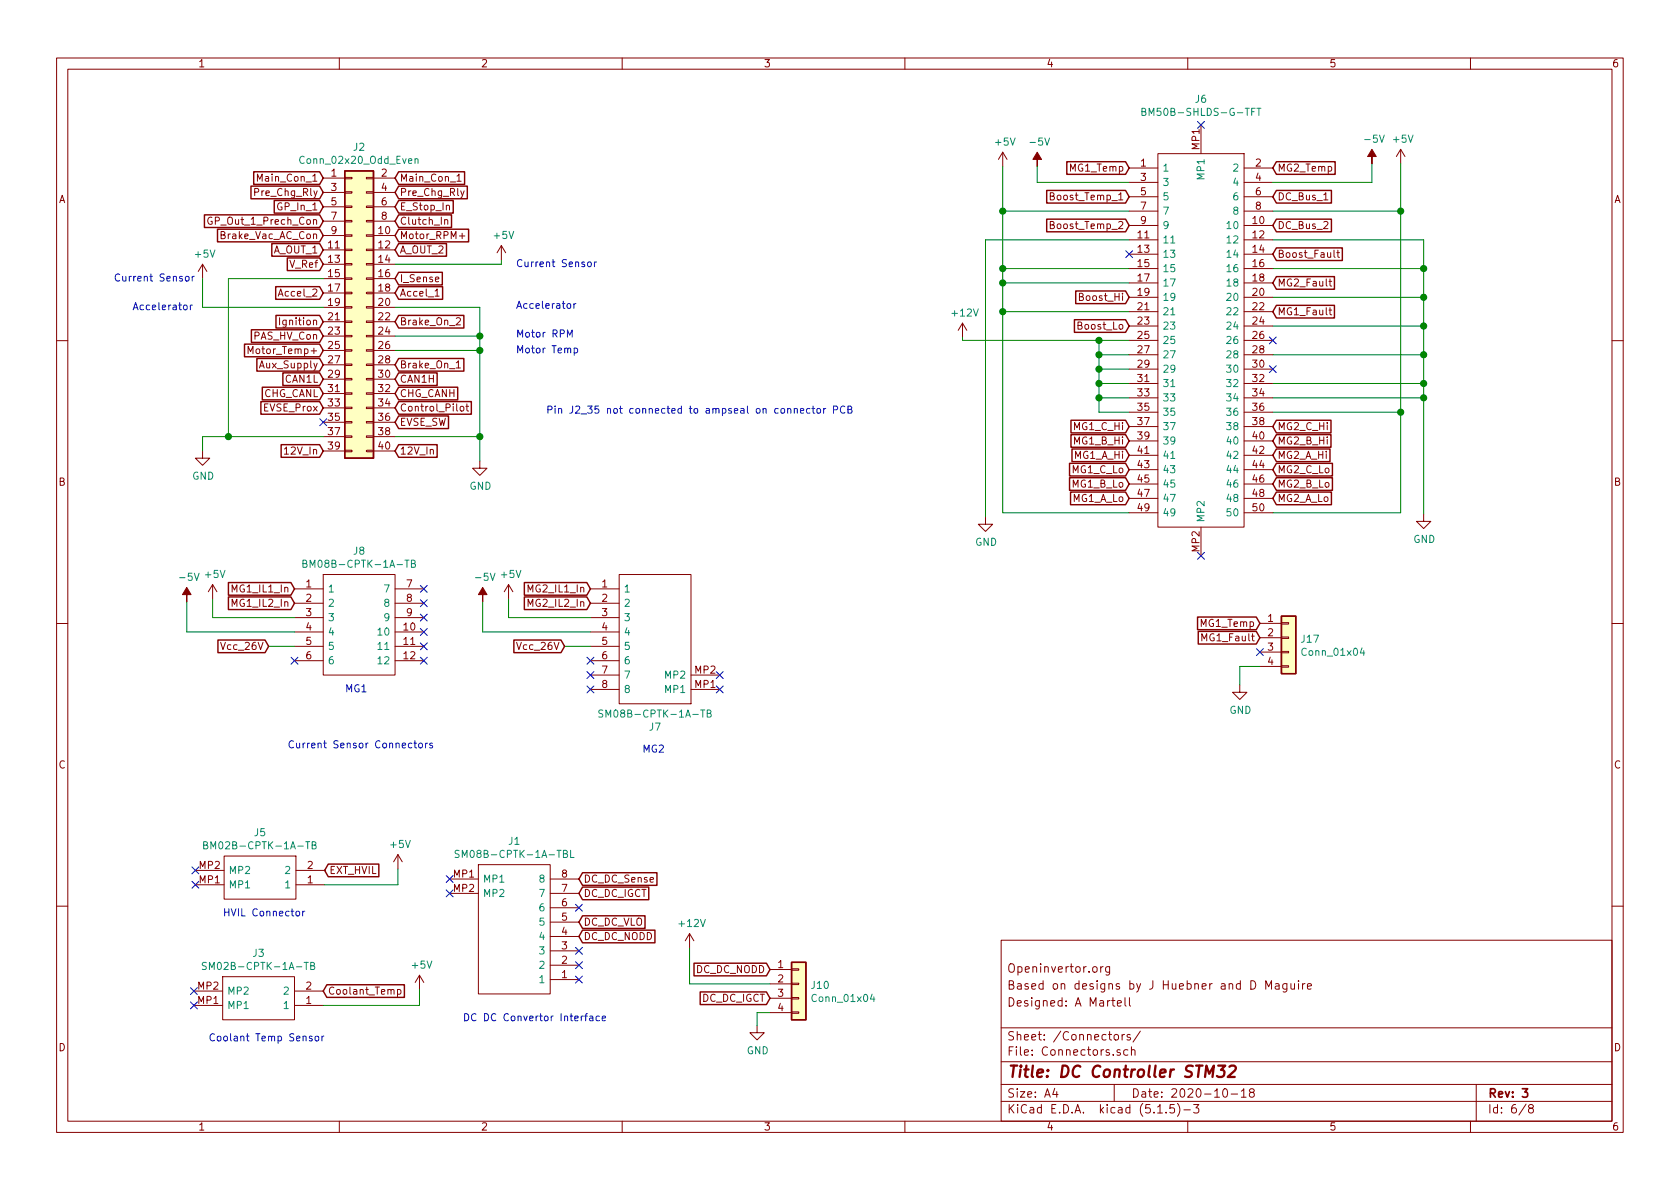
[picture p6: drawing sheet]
EESchema Schematic File Version 4
EELAYER 30 0
EELAYER END
$Descr A4 11693 8268
encoding utf-8
Sheet 6 8
Title "DC Controller STM32"
Date "2020-10-18"
Rev "3"
Comp ""
Comment1 "Designed: A Martell"
Comment2 "Based on designs by J Huebner and D Maguire"
Comment3 "Openinvertor.org"
Comment4 ""
$EndDescr
Text GLabel 2250 2230 0    50   Input ~ 0
Ignition
Text GLabel 2750 1730 2    50   Input ~ 0
A_OUT_2
Text GLabel 2250 1730 0    50   Input ~ 0
A_OUT_1
Text GLabel 2750 2730 2    50   Input ~ 0
CHG_CANH
Text GLabel 2250 2630 0    50   Input ~ 0
CAN1L
Text GLabel 2750 2630 2    50   Input ~ 0
CAN1H
$Comp
L Connector_Generic:Conn_02x20_Odd_Even J2
U 1 1
P 2450 2130
F 0 "J2" H 2500 3247 50  0000 C CNN
F 1 "Conn_02x20_Odd_Even" H 2500 3156 50  0000 C CNN
F 2 "Connector_IDC:IDC-Header_2x20_P2.54mm_Horizontal" H 2450 2130 50  0001 C CNN
F 3 "~" H 2450 2130 50  0001 C CNN
	1    2450 2130
	1    0    0    -1  
$EndComp
Text GLabel 2250 1230 0    50   Input ~ 0
Main_Con_1
Text GLabel 2750 1230 2    50   Input ~ 0
Main_Con_1
Text GLabel 2250 1330 0    50   Input ~ 0
Pre_Chg_Rly
Text GLabel 2750 1330 2    50   Input ~ 0
Pre_Chg_Rly
Text GLabel 2250 1430 0    50   Input ~ 0
GP_In_1
Text GLabel 2250 1530 0    50   Input ~ 0
GP_Out_1_Prech_Con
Text GLabel 2750 1530 2    50   Input ~ 0
Clutch_In
Text GLabel 2250 1630 0    50   Input ~ 0
Brake_Vac_AC_Con
Text GLabel 2750 1630 2    50   Input ~ 0
Motor_RPM+
Text GLabel 2250 1830 0    50   Input ~ 0
V_Ref
$Comp
L power:GND #PWR?
U 1 1
P 1410 3130
AR Path="/5F07E087" Ref="#PWR?"  Part="1" 
AR Path="/5EDFAF50/5F07E087" Ref="#PWR0133"  Part="1" 
F 0 "#PWR0133" H 1410 2880 50  0001 C CNN
F 1 "GND" H 1415 2957 50  0000 C CNN
F 2 "" H 1410 3130 50  0001 C CNN
F 3 "" H 1410 3130 50  0001 C CNN
	1    1410 3130
	1    0    0    -1  
$EndComp
$Comp
L power:+5V #PWR?
U 1 1
P 3490 1800
AR Path="/5F07E422" Ref="#PWR?"  Part="1" 
AR Path="/5EDFAF50/5F07E422" Ref="#PWR0134"  Part="1" 
F 0 "#PWR0134" H 3490 1650 50  0001 C CNN
F 1 "+5V" H 3505 1973 50  0000 C CNN
F 2 "" H 3490 1800 50  0001 C CNN
F 3 "" H 3490 1800 50  0001 C CNN
	1    3490 1800
	1    0    0    -1  
$EndComp
Wire Wire Line
	2750 1830 3490 1830
Wire Wire Line
	3490 1830 3490 1800
Wire Wire Line
	1590 1930 2250 1930
Text GLabel 2750 1930 2    50   Input ~ 0
I_Sense
Text GLabel 2250 2030 0    50   Input ~ 0
Accel_2
Text GLabel 2750 2030 2    50   Input ~ 0
Accel_1
$Comp
L power:+5V #PWR?
U 1 1
P 1410 1930
AR Path="/5F08A4D1" Ref="#PWR?"  Part="1" 
AR Path="/5EDFAF50/5F08A4D1" Ref="#PWR0135"  Part="1" 
F 0 "#PWR0135" H 1410 1780 50  0001 C CNN
F 1 "+5V" H 1425 2103 50  0000 C CNN
F 2 "" H 1410 1930 50  0001 C CNN
F 3 "" H 1410 1930 50  0001 C CNN
	1    1410 1930
	1    0    0    -1  
$EndComp
Wire Wire Line
	2250 2130 1410 2130
$Comp
L power:GND #PWR?
U 1 1
P 3340 3200
AR Path="/5F08FB6F" Ref="#PWR?"  Part="1" 
AR Path="/5EDFAF50/5F08FB6F" Ref="#PWR0136"  Part="1" 
F 0 "#PWR0136" H 3340 2950 50  0001 C CNN
F 1 "GND" H 3345 3027 50  0000 C CNN
F 2 "" H 3340 3200 50  0001 C CNN
F 3 "" H 3340 3200 50  0001 C CNN
	1    3340 3200
	1    0    0    -1  
$EndComp
Wire Wire Line
	2750 2130 3340 2130
Text GLabel 2750 2230 2    50   Input ~ 0
Brake_On_2
Text GLabel 2250 2330 0    50   Input ~ 0
PAS_HV_Con
Wire Wire Line
	2750 2330 3340 2330
Text GLabel 2250 2430 0    50   Input ~ 0
Motor_Temp+
Wire Wire Line
	2750 2430 3340 2430
Wire Wire Line
	3340 2130 3340 2330
Connection ~ 3340 2330
Wire Wire Line
	3340 2330 3340 2430
Text GLabel 2250 2530 0    50   Input ~ 0
Aux_Supply
Text GLabel 2750 2530 2    50   Input ~ 0
Brake_On_1
Connection ~ 3340 2430
Wire Wire Line
	3340 3030 2750 3030
Text GLabel 2250 3130 0    50   Input ~ 0
12V_In
Text GLabel 2750 3130 2    50   Input ~ 0
12V_In
Wire Wire Line
	1410 3030 1410 3130
Wire Wire Line
	1410 3030 1590 3030
Wire Wire Line
	1590 1930 1590 3030
Connection ~ 1590 3030
Wire Wire Line
	1590 3030 2250 3030
Wire Wire Line
	1410 1930 1410 2130
Wire Wire Line
	3340 3200 3340 3030
Connection ~ 3340 3030
Text Notes 3590 1860 0    50   ~ 0
Current Sensor
Text Notes 790  1960 0    50   ~ 0
Current Sensor
Text Notes 920  2160 0    50   ~ 0
Accelerator
Text Notes 3590 2150 0    50   ~ 0
Accelerator
Text Notes 3590 2350 0    50   ~ 0
Motor RPM
Text Notes 3590 2460 0    50   ~ 0
Motor Temp
Wire Wire Line
	3340 2430 3340 3030
NoConn ~ 8360 860 
NoConn ~ 8360 3860
Text GLabel 7860 1160 0    50   Input ~ 0
MG1_Temp
Text GLabel 8860 1160 2    50   Input ~ 0
MG2_Temp
$Comp
L power:-5V #PWR0124
U 1 1
P 7220 1150
F 0 "#PWR0124" H 7220 1250 50  0001 C CNN
F 1 "-5V" H 7235 1323 50  0000 C CNN
F 2 "" H 7220 1150 50  0001 C CNN
F 3 "" H 7220 1150 50  0001 C CNN
	1    7220 1150
	1    0    0    -1  
$EndComp
Wire Wire Line
	7860 1260 7220 1260
Wire Wire Line
	7220 1260 7220 1150
$Comp
L power:-5V #PWR0126
U 1 1
P 9550 1130
F 0 "#PWR0126" H 9550 1230 50  0001 C CNN
F 1 "-5V" H 9565 1303 50  0000 C CNN
F 2 "" H 9550 1130 50  0001 C CNN
F 3 "" H 9550 1130 50  0001 C CNN
	1    9550 1130
	1    0    0    -1  
$EndComp
Wire Wire Line
	8860 1260 9550 1260
Wire Wire Line
	9550 1260 9550 1130
Text GLabel 7860 1360 0    50   Input ~ 0
Boost_Temp_1
Text GLabel 8860 1360 2    50   Input ~ 0
DC_Bus_1
$Comp
L power:+5V #PWR?
U 1 1
P 6980 1150
AR Path="/5F15AFF4" Ref="#PWR?"  Part="1" 
AR Path="/5EDFAF50/5F15AFF4" Ref="#PWR0139"  Part="1" 
F 0 "#PWR0139" H 6980 1000 50  0001 C CNN
F 1 "+5V" H 6995 1323 50  0000 C CNN
F 2 "" H 6980 1150 50  0001 C CNN
F 3 "" H 6980 1150 50  0001 C CNN
	1    6980 1150
	1    0    0    -1  
$EndComp
$Comp
L power:+5V #PWR?
U 1 1
P 9750 1130
AR Path="/5F15B72D" Ref="#PWR?"  Part="1" 
AR Path="/5EDFAF50/5F15B72D" Ref="#PWR0140"  Part="1" 
F 0 "#PWR0140" H 9750 980 50  0001 C CNN
F 1 "+5V" H 9765 1303 50  0000 C CNN
F 2 "" H 9750 1130 50  0001 C CNN
F 3 "" H 9750 1130 50  0001 C CNN
	1    9750 1130
	1    0    0    -1  
$EndComp
Wire Wire Line
	7860 1460 6980 1460
Wire Wire Line
	6980 1460 6980 1150
Wire Wire Line
	8860 1460 9750 1460
Wire Wire Line
	9750 1460 9750 1130
Text GLabel 7860 1560 0    50   Input ~ 0
Boost_Temp_2
Text GLabel 8860 1560 2    50   Input ~ 0
DC_Bus_2
$Comp
L power:GND #PWR?
U 1 1
P 6860 3590
AR Path="/5F16C111" Ref="#PWR?"  Part="1" 
AR Path="/5EDFAF50/5F16C111" Ref="#PWR0141"  Part="1" 
F 0 "#PWR0141" H 6860 3340 50  0001 C CNN
F 1 "GND" H 6865 3417 50  0000 C CNN
F 2 "" H 6860 3590 50  0001 C CNN
F 3 "" H 6860 3590 50  0001 C CNN
	1    6860 3590
	1    0    0    -1  
$EndComp
$Comp
L power:GND #PWR?
U 1 1
P 9910 3570
AR Path="/5F16C737" Ref="#PWR?"  Part="1" 
AR Path="/5EDFAF50/5F16C737" Ref="#PWR0142"  Part="1" 
F 0 "#PWR0142" H 9910 3320 50  0001 C CNN
F 1 "GND" H 9915 3397 50  0000 C CNN
F 2 "" H 9910 3570 50  0001 C CNN
F 3 "" H 9910 3570 50  0001 C CNN
	1    9910 3570
	1    0    0    -1  
$EndComp
Wire Wire Line
	7860 1660 6860 1660
Wire Wire Line
	6860 1660 6860 3590
Wire Wire Line
	8860 1660 9910 1660
Wire Wire Line
	9910 1660 9910 1860
NoConn ~ 7860 1760
Text GLabel 8860 1760 2    50   Input ~ 0
Boost_Fault
Wire Wire Line
	7860 1860 6980 1860
Wire Wire Line
	6980 1860 6980 1460
Connection ~ 6980 1460
Wire Wire Line
	8860 1860 9910 1860
Connection ~ 9910 1860
Wire Wire Line
	9910 1860 9910 2060
Connection ~ 6980 1860
Text GLabel 8860 1960 2    50   Input ~ 0
MG2_Fault
Text GLabel 7860 2060 0    50   Input ~ 0
Boost_Hi
Wire Wire Line
	8860 2060 9910 2060
Connection ~ 9910 2060
Wire Wire Line
	9910 2060 9910 2260
Wire Wire Line
	7860 2160 6980 2160
Text GLabel 8860 2160 2    50   Input ~ 0
MG1_Fault
Text GLabel 7860 2260 0    50   Input ~ 0
Boost_Lo
Wire Wire Line
	8860 2260 9910 2260
Connection ~ 9910 2260
Wire Wire Line
	9910 2260 9910 2460
$Comp
L power:+12V #PWR?
U 1 1
P 6700 2340
AR Path="/5F1B2E89" Ref="#PWR?"  Part="1" 
AR Path="/5EDFAF50/5F1B2E89" Ref="#PWR0143"  Part="1" 
F 0 "#PWR0143" H 6700 2190 50  0001 C CNN
F 1 "+12V" H 6715 2513 50  0000 C CNN
F 2 "" H 6700 2340 50  0001 C CNN
F 3 "" H 6700 2340 50  0001 C CNN
	1    6700 2340
	1    0    0    -1  
$EndComp
Wire Wire Line
	7860 2360 7650 2360
Wire Wire Line
	6700 2360 6700 2340
NoConn ~ 8860 2360
Connection ~ 7650 2360
Wire Wire Line
	7650 2360 6700 2360
Wire Wire Line
	8860 2460 9910 2460
Connection ~ 9910 2460
Wire Wire Line
	9910 2460 9910 2660
Wire Wire Line
	7860 2560 7650 2560
Wire Wire Line
	7650 2360 7650 2460
Wire Wire Line
	7860 2460 7650 2460
Connection ~ 7650 2460
Wire Wire Line
	7650 2460 7650 2560
NoConn ~ 8860 2560
Wire Wire Line
	7860 2660 7650 2660
Wire Wire Line
	7650 2660 7650 2560
Connection ~ 7650 2560
Connection ~ 9910 2660
Wire Wire Line
	9910 2660 9910 2760
Wire Wire Line
	7860 2760 7650 2760
Wire Wire Line
	7650 2760 7650 2660
Connection ~ 7650 2660
Connection ~ 9910 2760
Wire Wire Line
	8860 2760 9910 2760
Wire Wire Line
	8860 2660 9910 2660
Wire Wire Line
	7860 2860 7650 2860
Wire Wire Line
	7650 2860 7650 2760
Connection ~ 7650 2760
Text GLabel 7860 2960 0    50   Input ~ 0
MG1_C_Hi
Text GLabel 8860 2960 2    50   Input ~ 0
MG2_C_Hi
Text GLabel 7860 3060 0    50   Input ~ 0
MG1_B_Hi
Text GLabel 8860 3060 2    50   Input ~ 0
MG2_B_Hi
Text GLabel 7860 3160 0    50   Input ~ 0
MG1_A_Hi
Text GLabel 8860 3160 2    50   Input ~ 0
MG2_A_Hi
Text GLabel 7860 3260 0    50   Input ~ 0
MG1_C_Lo
Text GLabel 7860 3360 0    50   Input ~ 0
MG1_B_Lo
Text GLabel 7860 3460 0    50   Input ~ 0
MG1_A_Lo
Text GLabel 8860 3260 2    50   Input ~ 0
MG2_C_Lo
Text GLabel 8860 3360 2    50   Input ~ 0
MG2_B_Lo
Text GLabel 8860 3460 2    50   Input ~ 0
MG2_A_Lo
Wire Wire Line
	6980 2160 6980 3560
Wire Wire Line
	6980 3560 7860 3560
Connection ~ 6980 2160
Wire Wire Line
	8860 3560 9750 3560
Wire Wire Line
	9750 3560 9750 2860
Connection ~ 9750 1460
Wire Wire Line
	9910 2760 9910 3570
Wire Wire Line
	8860 2860 9750 2860
Connection ~ 9750 2860
Wire Wire Line
	9750 2860 9750 1460
Wire Wire Line
	6980 1860 6980 1960
Wire Wire Line
	7860 1960 6980 1960
Connection ~ 6980 1960
Wire Wire Line
	6980 1960 6980 2160
Text Notes 3220 7110 0    50   ~ 0
DC DC Convertor Interface
Text GLabel 4030 6510 2    50   Input ~ 0
DC_DC_NODD
Text GLabel 4030 6410 2    50   Input ~ 0
DC_DC_VLO
Text GLabel 4030 6210 2    50   Input ~ 0
DC_DC_IGCT
Text GLabel 4030 6110 2    50   Input ~ 0
DC_DC_Sense
$Comp
L SamacSys_Parts:SM08B-CPTK-1A-TBL J1
U 1 1
P 3130 6110
F 0 "J1" H 3580 6375 50  0000 C CNN
F 1 "SM08B-CPTK-1A-TBL" H 3580 6284 50  0000 C CNN
F 2 "SamacSys_Parts:SM08BCPTK1ATBL" H 3880 6210 50  0001 L CNN
F 3 "http://www.jst-mfg.com/product/pdf/eng/eCPT.pdf" H 3880 6110 50  0001 L CNN
F 4 "Automotive Connectors SIDE ENTRY CPT HDR 2.0MM PITCH" H 3880 6010 50  0001 L CNN "Description"
F 5 "9.3" H 3880 5910 50  0001 L CNN "Height"
F 6 "306-SM08B-CPTK-1ATBL" H 3880 5810 50  0001 L CNN "Mouser Part Number"
F 7 "https://www.mouser.co.uk/ProductDetail/JST-Automotive/SM08B-CPTK-1A-TBL?qs=XoGB3caz5%2FYptClYcBhvSw%3D%3D" H 3880 5710 50  0001 L CNN "Mouser Price/Stock"
F 8 "JST (JAPAN SOLDERLESS TERMINALS)" H 3880 5610 50  0001 L CNN "Manufacturer_Name"
F 9 "SM08B-CPTK-1A-TBL" H 3880 5510 50  0001 L CNN "Manufacturer_Part_Number"
	1    3130 6110
	1    0    0    -1  
$EndComp
NoConn ~ 3130 6110
NoConn ~ 3130 6210
NoConn ~ 4030 6610
NoConn ~ 4030 6710
NoConn ~ 4030 6810
NoConn ~ 4030 6310
$Comp
L SamacSys_Parts:SM08B-CPTK-1A-TBL J7
U 1 1
P 5010 4790
F 0 "J7" H 5460 5055 50  0000 C CNN
F 1 "SM08B-CPTK-1A-TB" H 5460 4964 50  0000 C CNN
F 2 "SamacSys_Parts:SM08BCPTK1ATBL_odd_even" H 5760 4890 50  0001 L CNN
F 3 "http://www.jst-mfg.com/product/pdf/eng/eCPT.pdf" H 5760 4790 50  0001 L CNN
F 4 "Header Top 8 Double CPT" H 5760 4690 50  0001 L CNN "Description"
F 5 "12" H 5760 4590 50  0001 L CNN "Height"
F 6 "" H 5760 4490 50  0001 L CNN "Mouser Part Number"
F 7 "" H 5760 4390 50  0001 L CNN "Mouser Price/Stock"
F 8 "JST (JAPAN SOLDERLESS TERMINALS)" H 5760 4290 50  0001 L CNN "Manufacturer_Name"
F 9 "SM08B-CPTK-1A-TB" H 5760 4190 50  0001 L CNN "Manufacturer_Part_Number"
	1    5010 4790
	-1   0    0    1   
$EndComp
$Comp
L SamacSys_Parts:SM02B-CPTK-1A-TB J3
U 1 1
P 1350 6890
F 0 "J3" H 1800 7155 50  0000 C CNN
F 1 "SM02B-CPTK-1A-TB" H 1800 7064 50  0000 C CNN
F 2 "Connector_Custom:SM02BCPTK1ATB" H 2100 6990 50  0001 L CNN
F 3 "https://www.jst.co.uk/downloads/series/eCPT_(15-08-31).pdf" H 2100 6890 50  0001 L CNN
F 4 "JST (JAPAN SOLDERLESS TERMINALS) - SM02B-CPTK-1A-TB - CONNECTOR, HEADER, 2POS, 1ROW, 2MM" H 2100 6790 50  0001 L CNN "Description"
F 5 "6.8" H 2100 6690 50  0001 L CNN "Height"
F 6 "306-SM02B-CPTK-1A-TB" H 2100 6590 50  0001 L CNN "Mouser Part Number"
F 7 "https://www.mouser.co.uk/ProductDetail/JST-Automotive/SM02B-CPTK-1A-TB?qs=XoGB3caz5%2FZTJkgXMJqmuw%3D%3D" H 2100 6490 50  0001 L CNN "Mouser Price/Stock"
F 8 "JST (JAPAN SOLDERLESS TERMINALS)" H 2100 6390 50  0001 L CNN "Manufacturer_Name"
F 9 "SM02B-CPTK-1A-TB" H 2100 6290 50  0001 L CNN "Manufacturer_Part_Number"
	1    1350 6890
	1    0    0    -1  
$EndComp
Text Notes 1550 6380 0    50   ~ 0
HVIL Connector
Text Notes 1450 7250 0    50   ~ 0
Coolant Temp Sensor
NoConn ~ 1360 6050
NoConn ~ 1360 6150
NoConn ~ 1350 6890
NoConn ~ 1350 6990
$Comp
L power:+5V #PWR?
U 1 1
P 2770 6040
AR Path="/5F363403" Ref="#PWR?"  Part="1" 
AR Path="/5EDFAF50/5F363403" Ref="#PWR0118"  Part="1" 
F 0 "#PWR0118" H 2770 5890 50  0001 C CNN
F 1 "+5V" H 2785 6213 50  0000 C CNN
F 2 "" H 2770 6040 50  0001 C CNN
F 3 "" H 2770 6040 50  0001 C CNN
	1    2770 6040
	1    0    0    -1  
$EndComp
Wire Wire Line
	2260 6150 2770 6150
Wire Wire Line
	2770 6150 2770 6040
Text GLabel 2260 6050 2    50   Input ~ 0
EXT_HVIL
$Comp
L power:+5V #PWR?
U 1 1
P 2920 6880
AR Path="/5F3781F4" Ref="#PWR?"  Part="1" 
AR Path="/5EDFAF50/5F3781F4" Ref="#PWR0119"  Part="1" 
F 0 "#PWR0119" H 2920 6730 50  0001 C CNN
F 1 "+5V" H 2935 7053 50  0000 C CNN
F 2 "" H 2920 6880 50  0001 C CNN
F 3 "" H 2920 6880 50  0001 C CNN
	1    2920 6880
	1    0    0    -1  
$EndComp
Wire Wire Line
	2250 6990 2920 6990
Wire Wire Line
	2920 6990 2920 6880
Text GLabel 2250 6890 2    50   Input ~ 0
Coolant_Temp
NoConn ~ 4110 4590
NoConn ~ 5010 4790
NoConn ~ 5010 4690
NoConn ~ 4110 4790
NoConn ~ 4110 4690
NoConn ~ 2050 4590
Text Notes 2000 5210 0    50   ~ 0
Current Sensor Connectors
$Comp
L SamacSys_Parts:BM50B-SHLDS-G-TFT J6
U 1 1
P 8360 860
F 0 "J6" V 8179 860 50  0000 C CNN
F 1 "BM50B-SHLDS-G-TFT" V 8270 860 50  0000 C CNN
F 2 "SamacSys_Parts:BM50BSHLDSGTFT" H 11210 1160 50  0001 L CNN
F 3 "http://www.jst-mfg.com/product/pdf/eng/eSHLD.pdf" H 11210 1060 50  0001 L CNN
F 4 "Top Entry disconnectable, crimp style Shrouded Header, 50 positions" H 11210 960 50  0001 L CNN "Description"
F 5 "4.05" H 11210 860 50  0001 L CNN "Height"
F 6 "" H 11210 760 50  0001 L CNN "Mouser Part Number"
F 7 "" H 11210 660 50  0001 L CNN "Mouser Price/Stock"
F 8 "JST (JAPAN SOLDERLESS TERMINALS)" H 11210 560 50  0001 L CNN "Manufacturer_Name"
F 9 "BM50B-SHLDS-G-TFT" H 11210 460 50  0001 L CNN "Manufacturer_Part_Number"
	1    8360 860 
	0    1    1    0   
$EndComp
$Comp
L Connector_Generic:Conn_01x04 J10
U 1 1
P 5560 6840
F 0 "J10" H 5640 6832 50  0000 L CNN
F 1 "Conn_01x04" H 5640 6741 50  0000 L CNN
F 2 "Connector_PinHeader_2.54mm:PinHeader_1x04_P2.54mm_Vertical" H 5560 6840 50  0001 C CNN
F 3 "~" H 5560 6840 50  0001 C CNN
	1    5560 6840
	1    0    0    -1  
$EndComp
Text GLabel 5360 6940 0    50   Input ~ 0
DC_DC_IGCT
$Comp
L SamacSys_Parts:BM02B-CPTK-1A-TB J5
U 1 1
P 2260 6050
F 0 "J5" H 2710 6315 50  0000 C CNN
F 1 "BM02B-CPTK-1A-TB" H 2710 6224 50  0000 C CNN
F 2 "SamacSys_Parts:BM02BCPTK1ATB" H 3010 6150 50  0001 L CNN
F 3 "http://www.jst-mfg.com/product/pdf/eng/eCPT.pdf" H 3010 6050 50  0001 L CNN
F 4 "JST (JAPAN SOLDERLESS TERMINALS) - BM02B-CPTK-1A-TB - CONNECTOR, HEADER, 2POS, 1ROW, 2MM" H 3010 5950 50  0001 L CNN "Description"
F 5 "11.7" H 3010 5850 50  0001 L CNN "Height"
F 6 "306-BM02B-CPTK-1A-TB" H 3010 5750 50  0001 L CNN "Mouser Part Number"
F 7 "https://www.mouser.co.uk/ProductDetail/JST-Automotive/BM02B-CPTK-1A-TB?qs=XoGB3caz5%2FYlNzGrdhaY5g%3D%3D" H 3010 5650 50  0001 L CNN "Mouser Price/Stock"
F 8 "JST (JAPAN SOLDERLESS TERMINALS)" H 3010 5550 50  0001 L CNN "Manufacturer_Name"
F 9 "BM02B-CPTK-1A-TB" H 3010 5450 50  0001 L CNN "Manufacturer_Part_Number"
	1    2260 6050
	-1   0    0    -1  
$EndComp
Text GLabel 2250 2730 0    50   Input ~ 0
CHG_CANL
Text Notes 2400 4820 0    50   ~ 0
MG1
Text Notes 4470 5240 0    50   ~ 0
MG2
Text GLabel 2050 4090 0    50   Input ~ 0
MG1_IL1_In
Text GLabel 2050 4190 0    50   Input ~ 0
MG1_IL2_In
$Comp
L power:+5V #PWR?
U 1 1
P 3540 4160
AR Path="/5F14A7F7" Ref="#PWR?"  Part="1" 
AR Path="/5EDFAF50/5F14A7F7" Ref="#PWR083"  Part="1" 
F 0 "#PWR083" H 3540 4010 50  0001 C CNN
F 1 "+5V" H 3555 4333 50  0000 C CNN
F 2 "" H 3540 4160 50  0001 C CNN
F 3 "" H 3540 4160 50  0001 C CNN
	1    3540 4160
	1    0    0    -1  
$EndComp
$Comp
L power:-5V #PWR?
U 1 1
P 3360 4180
AR Path="/5F8738CC/5F14DDA6" Ref="#PWR?"  Part="1" 
AR Path="/5EDFAF50/5F14DDA6" Ref="#PWR082"  Part="1" 
F 0 "#PWR082" H 3360 4280 50  0001 C CNN
F 1 "-5V" H 3375 4353 50  0000 C CNN
F 2 "" H 3360 4180 50  0001 C CNN
F 3 "" H 3360 4180 50  0001 C CNN
	1    3360 4180
	1    0    0    -1  
$EndComp
Text GLabel 3930 4490 0    50   Input ~ 0
Vcc_26V
Wire Wire Line
	3930 4490 4110 4490
Wire Wire Line
	4110 4290 3540 4290
Wire Wire Line
	3540 4160 3540 4290
Wire Wire Line
	4110 4390 3360 4390
Wire Wire Line
	3360 4180 3360 4390
Text GLabel 4110 4090 0    50   Input ~ 0
MG2_IL1_In
Text GLabel 4110 4190 0    50   Input ~ 0
MG2_IL2_In
$Comp
L power:+5V #PWR?
U 1 1
P 1480 4160
AR Path="/5F15B77F" Ref="#PWR?"  Part="1" 
AR Path="/5EDFAF50/5F15B77F" Ref="#PWR085"  Part="1" 
F 0 "#PWR085" H 1480 4010 50  0001 C CNN
F 1 "+5V" H 1495 4333 50  0000 C CNN
F 2 "" H 1480 4160 50  0001 C CNN
F 3 "" H 1480 4160 50  0001 C CNN
	1    1480 4160
	1    0    0    -1  
$EndComp
$Comp
L power:-5V #PWR?
U 1 1
P 1300 4180
AR Path="/5F8738CC/5F15B789" Ref="#PWR?"  Part="1" 
AR Path="/5EDFAF50/5F15B789" Ref="#PWR084"  Part="1" 
F 0 "#PWR084" H 1300 4280 50  0001 C CNN
F 1 "-5V" H 1315 4353 50  0000 C CNN
F 2 "" H 1300 4180 50  0001 C CNN
F 3 "" H 1300 4180 50  0001 C CNN
	1    1300 4180
	1    0    0    -1  
$EndComp
Text GLabel 1870 4490 0    50   Input ~ 0
Vcc_26V
Wire Wire Line
	1870 4490 2050 4490
Wire Wire Line
	2050 4290 1480 4290
Wire Wire Line
	1480 4160 1480 4290
Wire Wire Line
	2050 4390 1300 4390
Wire Wire Line
	1300 4180 1300 4390
Text GLabel 2750 1430 2    50   Input ~ 0
E_Stop_In
NoConn ~ 2250 2930
Text Notes 3800 2880 0    50   ~ 0
Pin J2_35 not connected to ampseal on connector PCB
$Comp
L Connector_Generic:Conn_01x04 J17
U 1 1
P 8970 4430
F 0 "J17" H 9050 4422 50  0000 L CNN
F 1 "Conn_01x04" H 9050 4331 50  0000 L CNN
F 2 "Connector_PinHeader_2.54mm:PinHeader_1x04_P2.54mm_Vertical" H 8970 4430 50  0001 C CNN
F 3 "~" H 8970 4430 50  0001 C CNN
	1    8970 4430
	1    0    0    -1  
$EndComp
Text GLabel 8770 4430 0    50   Input ~ 0
MG1_Fault
$Comp
L power:GND #PWR?
U 1 1
P 8630 4760
AR Path="/5F77C503" Ref="#PWR?"  Part="1" 
AR Path="/5EDFAF50/5F77C503" Ref="#PWR089"  Part="1" 
F 0 "#PWR089" H 8630 4510 50  0001 C CNN
F 1 "GND" H 8635 4587 50  0000 C CNN
F 2 "" H 8630 4760 50  0001 C CNN
F 3 "" H 8630 4760 50  0001 C CNN
	1    8630 4760
	1    0    0    -1  
$EndComp
Text GLabel 8770 4330 0    50   Input ~ 0
MG1_Temp
Text GLabel 5360 6740 0    50   Input ~ 0
DC_DC_NODD
$Comp
L power:GND #PWR?
U 1 1
P 5270 7130
AR Path="/5F7881E1" Ref="#PWR?"  Part="1" 
AR Path="/5EDFAF50/5F7881E1" Ref="#PWR0123"  Part="1" 
F 0 "#PWR0123" H 5270 6880 50  0001 C CNN
F 1 "GND" H 5275 6957 50  0000 C CNN
F 2 "" H 5270 7130 50  0001 C CNN
F 3 "" H 5270 7130 50  0001 C CNN
	1    5270 7130
	1    0    0    -1  
$EndComp
Wire Wire Line
	5360 7040 5270 7040
Wire Wire Line
	5270 7040 5270 7130
Wire Wire Line
	8770 4630 8630 4630
Wire Wire Line
	8630 4630 8630 4760
NoConn ~ 8770 4530
$Comp
L power:+12V #PWR0127
U 1 1
P 4800 6590
F 0 "#PWR0127" H 4800 6440 50  0001 C CNN
F 1 "+12V" H 4815 6763 50  0000 C CNN
F 2 "" H 4800 6590 50  0001 C CNN
F 3 "" H 4800 6590 50  0001 C CNN
	1    4800 6590
	1    0    0    -1  
$EndComp
Wire Wire Line
	5360 6840 4800 6840
Wire Wire Line
	4800 6840 4800 6590
Text GLabel 2250 2830 0    50   Input ~ 0
EVSE_Prox
Text GLabel 2750 2930 2    50   Input ~ 0
EVSE_SW
Text GLabel 2750 2830 2    50   Input ~ 0
Control_Pilot
NoConn ~ 2950 4290
NoConn ~ 2950 4390
NoConn ~ 2950 4490
NoConn ~ 2950 4590
NoConn ~ 2950 4190
NoConn ~ 2950 4090
$Comp
L SamacSys_Parts:BM08B-CPTK-1A-TB J8
U 1 1
P 2050 4090
F 0 "J8" H 2500 4355 50  0000 C CNN
F 1 "BM08B-CPTK-1A-TB" H 2500 4264 50  0000 C CNN
F 2 "SamacSys_Parts:BM08BCPTK1ATB" H 2800 4190 50  0001 L CNN
F 3 "http://www.jst-mfg.com/product/pdf/eng/eCPT.pdf" H 2800 4090 50  0001 L CNN
F 4 "Header Top 8 Double CPT" H 2800 3990 50  0001 L CNN "Description"
F 5 "12" H 2800 3890 50  0001 L CNN "Height"
F 6 "306-BM08B-CPTK-1A-TB" H 2800 3790 50  0001 L CNN "Mouser Part Number"
F 7 "https://www.mouser.co.uk/ProductDetail/JST-Automotive/BM08B-CPTK-1A-TB?qs=XoGB3caz5%2FYvSzPNYjsAKw%3D%3D" H 2800 3690 50  0001 L CNN "Mouser Price/Stock"
F 8 "JST (JAPAN SOLDERLESS TERMINALS)" H 2800 3590 50  0001 L CNN "Manufacturer_Name"
F 9 "BM08B-CPTK-1A-TB" H 2800 3490 50  0001 L CNN "Manufacturer_Part_Number"
	1    2050 4090
	1    0    0    -1  
$EndComp
$EndSCHEMATC
